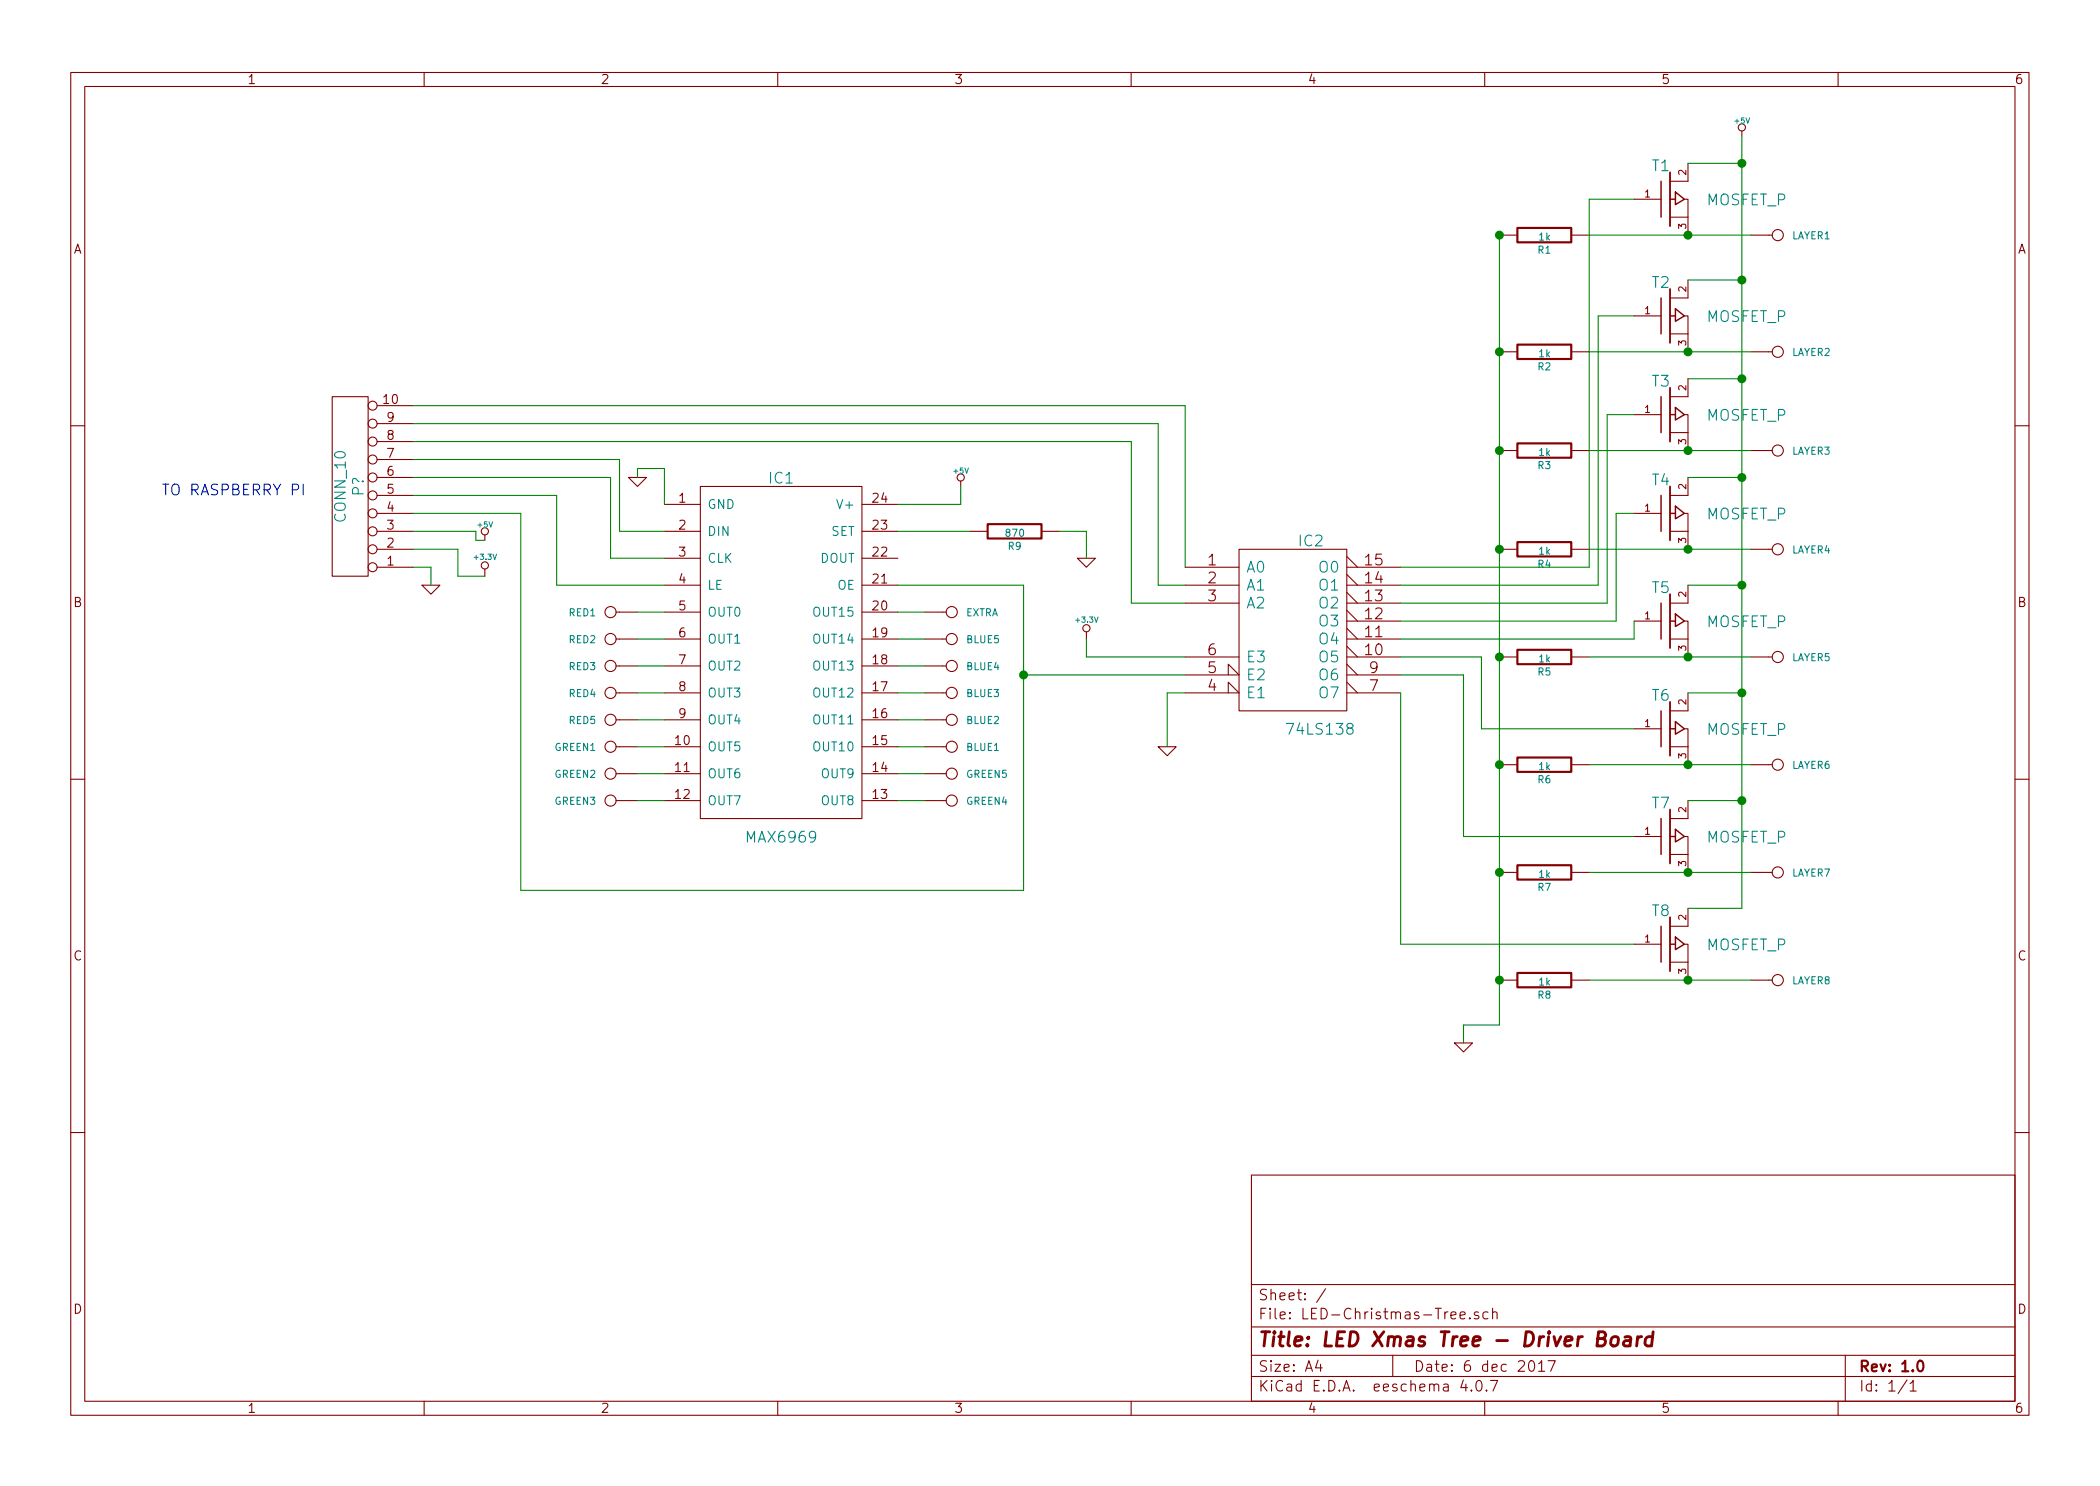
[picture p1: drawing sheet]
EESchema Schematic File Version 2
LIBS:power
LIBS:device
LIBS:transistors
LIBS:conn
LIBS:linear
LIBS:regul
LIBS:74xx
LIBS:cmos4000
LIBS:adc-dac
LIBS:memory
LIBS:xilinx
LIBS:microcontrollers
LIBS:dsp
LIBS:microchip
LIBS:analog_switches
LIBS:motorola
LIBS:texas
LIBS:intel
LIBS:audio
LIBS:interface
LIBS:digital-audio
LIBS:philips
LIBS:display
LIBS:cypress
LIBS:siliconi
LIBS:opto
LIBS:atmel
LIBS:contrib
LIBS:valves
LIBS:LED-Christmas-Tree
EELAYER 25 0
EELAYER END
$Descr A4 11693 8268
encoding utf-8
Sheet 1 1
Title "LED Xmas Tree - Driver Board"
Date "6 dec 2017"
Rev "1.0"
Comp ""
Comment1 ""
Comment2 ""
Comment3 ""
Comment4 ""
$EndDescr
$Comp
L MOSFET_P T2
U 1 1
P 9300 1750
F 0 "T2" H 9300 1940 60  0000 R CNN
F 1 "MOSFET_P" H 9950 1750 60  0000 R CNN
F 2 "" H 9300 1750 60  0000 C CNN
F 3 "" H 9300 1750 60  0000 C CNN
	1    9300 1750
	1    0    0    -1  
$EndComp
$Comp
L MOSFET_P T3
U 1 1
P 9300 2300
F 0 "T3" H 9300 2490 60  0000 R CNN
F 1 "MOSFET_P" H 9950 2300 60  0000 R CNN
F 2 "" H 9300 2300 60  0000 C CNN
F 3 "" H 9300 2300 60  0000 C CNN
	1    9300 2300
	1    0    0    -1  
$EndComp
$Comp
L MOSFET_P T4
U 1 1
P 9300 2850
F 0 "T4" H 9300 3040 60  0000 R CNN
F 1 "MOSFET_P" H 9950 2850 60  0000 R CNN
F 2 "" H 9300 2850 60  0000 C CNN
F 3 "" H 9300 2850 60  0000 C CNN
	1    9300 2850
	1    0    0    -1  
$EndComp
$Comp
L MOSFET_P T5
U 1 1
P 9300 3450
F 0 "T5" H 9300 3640 60  0000 R CNN
F 1 "MOSFET_P" H 9950 3450 60  0000 R CNN
F 2 "" H 9300 3450 60  0000 C CNN
F 3 "" H 9300 3450 60  0000 C CNN
	1    9300 3450
	1    0    0    -1  
$EndComp
$Comp
L MOSFET_P T6
U 1 1
P 9300 4050
F 0 "T6" H 9300 4240 60  0000 R CNN
F 1 "MOSFET_P" H 9950 4050 60  0000 R CNN
F 2 "" H 9300 4050 60  0000 C CNN
F 3 "" H 9300 4050 60  0000 C CNN
	1    9300 4050
	1    0    0    -1  
$EndComp
$Comp
L MOSFET_P T7
U 1 1
P 9300 4650
F 0 "T7" H 9300 4840 60  0000 R CNN
F 1 "MOSFET_P" H 9950 4650 60  0000 R CNN
F 2 "" H 9300 4650 60  0000 C CNN
F 3 "" H 9300 4650 60  0000 C CNN
	1    9300 4650
	1    0    0    -1  
$EndComp
$Comp
L MOSFET_P T8
U 1 1
P 9300 5250
F 0 "T8" H 9300 5440 60  0000 R CNN
F 1 "MOSFET_P" H 9950 5250 60  0000 R CNN
F 2 "" H 9300 5250 60  0000 C CNN
F 3 "" H 9300 5250 60  0000 C CNN
	1    9300 5250
	1    0    0    -1  
$EndComp
$Comp
L MOSFET_P T1
U 1 1
P 9300 1100
F 0 "T1" H 9300 1290 60  0000 R CNN
F 1 "MOSFET_P" H 9950 1100 60  0000 R CNN
F 2 "" H 9300 1100 60  0000 C CNN
F 3 "" H 9300 1100 60  0000 C CNN
	1    9300 1100
	1    0    0    -1  
$EndComp
$Comp
L R R1
U 1 1
P 8600 1300
F 0 "R1" V 8680 1300 40  0000 C CNN
F 1 "1k" V 8607 1301 40  0000 C CNN
F 2 "" V 8530 1300 30  0000 C CNN
F 3 "" H 8600 1300 30  0000 C CNN
	1    8600 1300
	0    1    1    0   
$EndComp
$Comp
L R R2
U 1 1
P 8600 1950
F 0 "R2" V 8680 1950 40  0000 C CNN
F 1 "1k" V 8607 1951 40  0000 C CNN
F 2 "" V 8530 1950 30  0000 C CNN
F 3 "" H 8600 1950 30  0000 C CNN
	1    8600 1950
	0    1    1    0   
$EndComp
$Comp
L R R3
U 1 1
P 8600 2500
F 0 "R3" V 8680 2500 40  0000 C CNN
F 1 "1k" V 8607 2501 40  0000 C CNN
F 2 "" V 8530 2500 30  0000 C CNN
F 3 "" H 8600 2500 30  0000 C CNN
	1    8600 2500
	0    1    1    0   
$EndComp
$Comp
L R R4
U 1 1
P 8600 3050
F 0 "R4" V 8680 3050 40  0000 C CNN
F 1 "1k" V 8607 3051 40  0000 C CNN
F 2 "" V 8530 3050 30  0000 C CNN
F 3 "" H 8600 3050 30  0000 C CNN
	1    8600 3050
	0    1    1    0   
$EndComp
$Comp
L R R5
U 1 1
P 8600 3650
F 0 "R5" V 8680 3650 40  0000 C CNN
F 1 "1k" V 8607 3651 40  0000 C CNN
F 2 "" V 8530 3650 30  0000 C CNN
F 3 "" H 8600 3650 30  0000 C CNN
	1    8600 3650
	0    1    1    0   
$EndComp
$Comp
L R R6
U 1 1
P 8600 4250
F 0 "R6" V 8680 4250 40  0000 C CNN
F 1 "1k" V 8607 4251 40  0000 C CNN
F 2 "" V 8530 4250 30  0000 C CNN
F 3 "" H 8600 4250 30  0000 C CNN
	1    8600 4250
	0    1    1    0   
$EndComp
$Comp
L R R7
U 1 1
P 8600 4850
F 0 "R7" V 8680 4850 40  0000 C CNN
F 1 "1k" V 8607 4851 40  0000 C CNN
F 2 "" V 8530 4850 30  0000 C CNN
F 3 "" H 8600 4850 30  0000 C CNN
	1    8600 4850
	0    1    1    0   
$EndComp
$Comp
L R R8
U 1 1
P 8600 5450
F 0 "R8" V 8680 5450 40  0000 C CNN
F 1 "1k" V 8607 5451 40  0000 C CNN
F 2 "" V 8530 5450 30  0000 C CNN
F 3 "" H 8600 5450 30  0000 C CNN
	1    8600 5450
	0    1    1    0   
$EndComp
$Comp
L CONN_1 LAYER1
U 1 1
P 9900 1300
F 0 "LAYER1" H 9980 1300 40  0000 L CNN
F 1 "CONN_1" H 9900 1355 30  0001 C CNN
F 2 "" H 9900 1300 60  0001 C CNN
F 3 "" H 9900 1300 60  0001 C CNN
	1    9900 1300
	1    0    0    -1  
$EndComp
$Comp
L CONN_1 LAYER2
U 1 1
P 9900 1950
F 0 "LAYER2" H 9980 1950 40  0000 L CNN
F 1 "CONN_1" H 9900 2005 30  0001 C CNN
F 2 "" H 9900 1950 60  0001 C CNN
F 3 "" H 9900 1950 60  0001 C CNN
	1    9900 1950
	1    0    0    -1  
$EndComp
$Comp
L CONN_1 LAYER3
U 1 1
P 9900 2500
F 0 "LAYER3" H 9980 2500 40  0000 L CNN
F 1 "CONN_1" H 9900 2555 30  0001 C CNN
F 2 "" H 9900 2500 60  0001 C CNN
F 3 "" H 9900 2500 60  0001 C CNN
	1    9900 2500
	1    0    0    -1  
$EndComp
$Comp
L CONN_1 LAYER4
U 1 1
P 9900 3050
F 0 "LAYER4" H 9980 3050 40  0000 L CNN
F 1 "CONN_1" H 9900 3105 30  0001 C CNN
F 2 "" H 9900 3050 60  0001 C CNN
F 3 "" H 9900 3050 60  0001 C CNN
	1    9900 3050
	1    0    0    -1  
$EndComp
$Comp
L CONN_1 LAYER5
U 1 1
P 9900 3650
F 0 "LAYER5" H 9980 3650 40  0000 L CNN
F 1 "CONN_1" H 9900 3705 30  0001 C CNN
F 2 "" H 9900 3650 60  0001 C CNN
F 3 "" H 9900 3650 60  0001 C CNN
	1    9900 3650
	1    0    0    -1  
$EndComp
$Comp
L CONN_1 LAYER6
U 1 1
P 9900 4250
F 0 "LAYER6" H 9980 4250 40  0000 L CNN
F 1 "CONN_1" H 9900 4305 30  0001 C CNN
F 2 "" H 9900 4250 60  0001 C CNN
F 3 "" H 9900 4250 60  0001 C CNN
	1    9900 4250
	1    0    0    -1  
$EndComp
$Comp
L CONN_1 LAYER7
U 1 1
P 9900 4850
F 0 "LAYER7" H 9980 4850 40  0000 L CNN
F 1 "CONN_1" H 9900 4905 30  0001 C CNN
F 2 "" H 9900 4850 60  0001 C CNN
F 3 "" H 9900 4850 60  0001 C CNN
	1    9900 4850
	1    0    0    -1  
$EndComp
$Comp
L CONN_1 LAYER8
U 1 1
P 9900 5450
F 0 "LAYER8" H 9980 5450 40  0000 L CNN
F 1 "CONN_1" H 9900 5505 30  0001 C CNN
F 2 "" H 9900 5450 60  0001 C CNN
F 3 "" H 9900 5450 60  0001 C CNN
	1    9900 5450
	1    0    0    -1  
$EndComp
$Comp
L MAX6969 IC1
U 1 1
P 4350 3600
F 0 "IC1" H 4350 4550 60  0000 C CNN
F 1 "MAX6969" H 4350 2550 60  0000 C CNN
F 2 "" H 4350 3600 60  0001 C CNN
F 3 "" H 4350 3600 60  0001 C CNN
	1    4350 3600
	1    0    0    -1  
$EndComp
$Comp
L CONN_10 P?
U 1 1
P 1950 2700
F 0 "P?" V 1900 2700 60  0000 C CNN
F 1 "CONN_10" V 2000 2700 60  0000 C CNN
F 2 "" H 1950 2700 60  0001 C CNN
F 3 "" H 1950 2700 60  0001 C CNN
	1    1950 2700
	-1   0    0    1   
$EndComp
$Comp
L 74LS138 IC2
U 1 1
P 7200 3500
F 0 "IC2" H 7300 4000 60  0000 C CNN
F 1 "74LS138" H 7350 2951 60  0000 C CNN
F 2 "" H 7200 3500 60  0000 C CNN
F 3 "" H 7200 3500 60  0000 C CNN
	1    7200 3500
	1    0    0    -1  
$EndComp
$Comp
L GND #PWR01
U 1 1
P 8150 5800
F 0 "#PWR01" H 8150 5800 30  0001 C CNN
F 1 "GND" H 8150 5730 30  0001 C CNN
F 2 "" H 8150 5800 60  0001 C CNN
F 3 "" H 8150 5800 60  0001 C CNN
	1    8150 5800
	1    0    0    -1  
$EndComp
$Comp
L +5V #PWR02
U 1 1
P 9700 750
F 0 "#PWR02" H 9700 840 20  0001 C CNN
F 1 "+5V" H 9700 840 30  0000 C CNN
F 2 "" H 9700 750 60  0001 C CNN
F 3 "" H 9700 750 60  0001 C CNN
	1    9700 750 
	1    0    0    -1  
$EndComp
$Comp
L +3.3V #PWR03
U 1 1
P 6050 3550
F 0 "#PWR03" H 6050 3510 30  0001 C CNN
F 1 "+3.3V" H 6050 3660 30  0000 C CNN
F 2 "" H 6050 3550 60  0001 C CNN
F 3 "" H 6050 3550 60  0001 C CNN
	1    6050 3550
	1    0    0    -1  
$EndComp
$Comp
L GND #PWR04
U 1 1
P 6500 4150
F 0 "#PWR04" H 6500 4150 30  0001 C CNN
F 1 "GND" H 6500 4080 30  0001 C CNN
F 2 "" H 6500 4150 60  0001 C CNN
F 3 "" H 6500 4150 60  0001 C CNN
	1    6500 4150
	1    0    0    -1  
$EndComp
$Comp
L +3.3V #PWR05
U 1 1
P 2700 3200
F 0 "#PWR05" H 2700 3160 30  0001 C CNN
F 1 "+3.3V" H 2700 3310 30  0000 C CNN
F 2 "" H 2700 3200 60  0001 C CNN
F 3 "" H 2700 3200 60  0001 C CNN
	1    2700 3200
	1    0    0    -1  
$EndComp
$Comp
L +5V #PWR06
U 1 1
P 2700 3000
F 0 "#PWR06" H 2700 3090 20  0001 C CNN
F 1 "+5V" H 2700 3090 30  0000 C CNN
F 2 "" H 2700 3000 60  0001 C CNN
F 3 "" H 2700 3000 60  0001 C CNN
	1    2700 3000
	1    0    0    -1  
$EndComp
$Comp
L GND #PWR07
U 1 1
P 2400 3250
F 0 "#PWR07" H 2400 3250 30  0001 C CNN
F 1 "GND" H 2400 3180 30  0001 C CNN
F 2 "" H 2400 3250 60  0001 C CNN
F 3 "" H 2400 3250 60  0001 C CNN
	1    2400 3250
	1    0    0    -1  
$EndComp
$Comp
L GND #PWR08
U 1 1
P 3550 2650
F 0 "#PWR08" H 3550 2650 30  0001 C CNN
F 1 "GND" H 3550 2580 30  0001 C CNN
F 2 "" H 3550 2650 60  0001 C CNN
F 3 "" H 3550 2650 60  0001 C CNN
	1    3550 2650
	1    0    0    -1  
$EndComp
$Comp
L +5V #PWR09
U 1 1
P 5350 2700
F 0 "#PWR09" H 5350 2790 20  0001 C CNN
F 1 "+5V" H 5350 2790 30  0000 C CNN
F 2 "" H 5350 2700 60  0001 C CNN
F 3 "" H 5350 2700 60  0001 C CNN
	1    5350 2700
	1    0    0    -1  
$EndComp
$Comp
L R R9
U 1 1
P 5650 2950
F 0 "R9" V 5730 2950 40  0000 C CNN
F 1 "870" V 5657 2951 40  0000 C CNN
F 2 "" V 5580 2950 30  0000 C CNN
F 3 "" H 5650 2950 30  0000 C CNN
	1    5650 2950
	0    1    1    0   
$EndComp
$Comp
L GND #PWR010
U 1 1
P 6050 3100
F 0 "#PWR010" H 6050 3100 30  0001 C CNN
F 1 "GND" H 6050 3030 30  0001 C CNN
F 2 "" H 6050 3100 60  0001 C CNN
F 3 "" H 6050 3100 60  0001 C CNN
	1    6050 3100
	1    0    0    -1  
$EndComp
Text Notes 900  2750 0    60   ~ 0
TO RASPBERRY PI
Wire Wire Line
	6300 2450 2300 2450
Wire Wire Line
	2300 2350 6450 2350
Wire Wire Line
	2300 2250 6600 2250
Wire Wire Line
	6050 2950 6050 3100
Wire Wire Line
	5900 2950 6050 2950
Wire Wire Line
	5400 2950 5000 2950
Wire Wire Line
	5350 2800 5000 2800
Wire Wire Line
	5350 2700 5350 2800
Wire Wire Line
	3100 3250 3100 2750
Wire Wire Line
	3700 3250 3100 3250
Wire Wire Line
	5700 4950 2900 4950
Wire Wire Line
	2900 4950 2900 2850
Wire Wire Line
	2900 2850 2300 2850
Wire Wire Line
	5000 3250 5700 3250
Wire Wire Line
	6500 3850 6500 4150
Wire Wire Line
	3100 2750 2300 2750
Wire Wire Line
	3400 2650 2300 2650
Wire Wire Line
	3400 3100 3400 2650
Wire Wire Line
	3700 3100 3400 3100
Wire Wire Line
	3450 2550 2300 2550
Wire Wire Line
	3450 2950 3450 2550
Wire Wire Line
	3700 2950 3450 2950
Wire Wire Line
	3550 2600 3550 2650
Wire Wire Line
	3700 2600 3550 2600
Wire Wire Line
	3700 2800 3700 2600
Wire Wire Line
	2550 3200 2700 3200
Wire Wire Line
	2550 3050 2550 3200
Wire Wire Line
	2650 2950 2300 2950
Wire Wire Line
	2650 3000 2650 2950
Wire Wire Line
	2700 3000 2650 3000
Wire Wire Line
	2300 3050 2550 3050
Wire Wire Line
	2400 3150 2400 3250
Wire Wire Line
	2300 3150 2400 3150
Connection ~ 8350 5450
Wire Wire Line
	8150 5700 8150 5800
Wire Wire Line
	8350 5700 8150 5700
Wire Wire Line
	8350 1300 8350 5700
Connection ~ 8350 4850
Connection ~ 8350 4250
Connection ~ 8350 3650
Connection ~ 8350 3050
Connection ~ 8350 2500
Connection ~ 8350 1950
Connection ~ 8350 1300
Wire Wire Line
	7800 5250 9100 5250
Wire Wire Line
	7800 3850 7800 5250
Wire Wire Line
	8150 3750 8150 4650
Wire Wire Line
	8150 4650 9100 4650
Wire Wire Line
	8250 4050 9100 4050
Wire Wire Line
	8250 3650 8250 4050
Wire Wire Line
	9000 2850 9100 2850
Wire Wire Line
	8950 2300 9100 2300
Wire Wire Line
	9100 1750 8900 1750
Wire Wire Line
	8850 1100 9100 1100
Connection ~ 9700 4450
Wire Wire Line
	9700 5050 9400 5050
Connection ~ 9700 3850
Wire Wire Line
	9700 4450 9400 4450
Connection ~ 9700 3250
Wire Wire Line
	9700 3850 9400 3850
Connection ~ 9700 2650
Wire Wire Line
	9700 3250 9400 3250
Connection ~ 9700 2100
Wire Wire Line
	9700 2650 9400 2650
Connection ~ 9700 1550
Wire Wire Line
	9700 2100 9400 2100
Connection ~ 9700 900 
Wire Wire Line
	9700 1550 9400 1550
Wire Wire Line
	9700 750  9700 5050
Wire Wire Line
	9400 900  9700 900 
Connection ~ 9400 5450
Wire Wire Line
	8850 5450 9750 5450
Connection ~ 9400 4850
Wire Wire Line
	8850 4850 9750 4850
Connection ~ 9400 4250
Wire Wire Line
	8850 4250 9750 4250
Connection ~ 9400 3650
Wire Wire Line
	8850 3650 9750 3650
Connection ~ 9400 3050
Wire Wire Line
	8850 3050 9750 3050
Connection ~ 9400 2500
Wire Wire Line
	8850 2500 9750 2500
Connection ~ 9400 1950
Wire Wire Line
	8850 1950 9750 1950
Connection ~ 9400 1300
Wire Wire Line
	8850 1300 9750 1300
$Comp
L CONN_1 EXTRA
U 1 1
P 5300 3400
F 0 "EXTRA" H 5380 3400 40  0000 L CNN
F 1 "CONN_1" H 5300 3455 30  0001 C CNN
F 2 "" H 5300 3400 60  0001 C CNN
F 3 "" H 5300 3400 60  0001 C CNN
	1    5300 3400
	1    0    0    -1  
$EndComp
Wire Wire Line
	5700 3250 5700 4950
$Comp
L CONN_1 BLUE5
U 1 1
P 5300 3550
F 0 "BLUE5" H 5380 3550 40  0000 L CNN
F 1 "CONN_1" H 5300 3605 30  0001 C CNN
F 2 "" H 5300 3550 60  0001 C CNN
F 3 "" H 5300 3550 60  0001 C CNN
	1    5300 3550
	1    0    0    -1  
$EndComp
$Comp
L CONN_1 BLUE4
U 1 1
P 5300 3700
F 0 "BLUE4" H 5380 3700 40  0000 L CNN
F 1 "CONN_1" H 5300 3755 30  0001 C CNN
F 2 "" H 5300 3700 60  0001 C CNN
F 3 "" H 5300 3700 60  0001 C CNN
	1    5300 3700
	1    0    0    -1  
$EndComp
$Comp
L CONN_1 BLUE3
U 1 1
P 5300 3850
F 0 "BLUE3" H 5380 3850 40  0000 L CNN
F 1 "CONN_1" H 5300 3905 30  0001 C CNN
F 2 "" H 5300 3850 60  0001 C CNN
F 3 "" H 5300 3850 60  0001 C CNN
	1    5300 3850
	1    0    0    -1  
$EndComp
$Comp
L CONN_1 BLUE2
U 1 1
P 5300 4000
F 0 "BLUE2" H 5380 4000 40  0000 L CNN
F 1 "CONN_1" H 5300 4055 30  0001 C CNN
F 2 "" H 5300 4000 60  0001 C CNN
F 3 "" H 5300 4000 60  0001 C CNN
	1    5300 4000
	1    0    0    -1  
$EndComp
$Comp
L CONN_1 BLUE1
U 1 1
P 5300 4150
F 0 "BLUE1" H 5380 4150 40  0000 L CNN
F 1 "CONN_1" H 5300 4205 30  0001 C CNN
F 2 "" H 5300 4150 60  0001 C CNN
F 3 "" H 5300 4150 60  0001 C CNN
	1    5300 4150
	1    0    0    -1  
$EndComp
$Comp
L CONN_1 GREEN5
U 1 1
P 5300 4300
F 0 "GREEN5" H 5380 4300 40  0000 L CNN
F 1 "CONN_1" H 5300 4355 30  0001 C CNN
F 2 "" H 5300 4300 60  0001 C CNN
F 3 "" H 5300 4300 60  0001 C CNN
	1    5300 4300
	1    0    0    -1  
$EndComp
$Comp
L CONN_1 GREEN4
U 1 1
P 5300 4450
F 0 "GREEN4" H 5380 4450 40  0000 L CNN
F 1 "CONN_1" H 5300 4505 30  0001 C CNN
F 2 "" H 5300 4450 60  0001 C CNN
F 3 "" H 5300 4450 60  0001 C CNN
	1    5300 4450
	1    0    0    -1  
$EndComp
$Comp
L CONN_1 RED1
U 1 1
P 3400 3400
F 0 "RED1" H 3480 3400 40  0000 L CNN
F 1 "CONN_1" H 3400 3455 30  0001 C CNN
F 2 "" H 3400 3400 60  0001 C CNN
F 3 "" H 3400 3400 60  0001 C CNN
	1    3400 3400
	-1   0    0    -1  
$EndComp
$Comp
L CONN_1 GREEN3
U 1 1
P 3400 4450
F 0 "GREEN3" H 3480 4450 40  0000 L CNN
F 1 "CONN_1" H 3400 4505 30  0001 C CNN
F 2 "" H 3400 4450 60  0001 C CNN
F 3 "" H 3400 4450 60  0001 C CNN
	1    3400 4450
	-1   0    0    -1  
$EndComp
$Comp
L CONN_1 RED2
U 1 1
P 3400 3550
F 0 "RED2" H 3480 3550 40  0000 L CNN
F 1 "CONN_1" H 3400 3605 30  0001 C CNN
F 2 "" H 3400 3550 60  0001 C CNN
F 3 "" H 3400 3550 60  0001 C CNN
	1    3400 3550
	-1   0    0    -1  
$EndComp
$Comp
L CONN_1 RED3
U 1 1
P 3400 3700
F 0 "RED3" H 3480 3700 40  0000 L CNN
F 1 "CONN_1" H 3400 3755 30  0001 C CNN
F 2 "" H 3400 3700 60  0001 C CNN
F 3 "" H 3400 3700 60  0001 C CNN
	1    3400 3700
	-1   0    0    -1  
$EndComp
$Comp
L CONN_1 RED4
U 1 1
P 3400 3850
F 0 "RED4" H 3480 3850 40  0000 L CNN
F 1 "CONN_1" H 3400 3905 30  0001 C CNN
F 2 "" H 3400 3850 60  0001 C CNN
F 3 "" H 3400 3850 60  0001 C CNN
	1    3400 3850
	-1   0    0    -1  
$EndComp
$Comp
L CONN_1 RED5
U 1 1
P 3400 4000
F 0 "RED5" H 3480 4000 40  0000 L CNN
F 1 "CONN_1" H 3400 4055 30  0001 C CNN
F 2 "" H 3400 4000 60  0001 C CNN
F 3 "" H 3400 4000 60  0001 C CNN
	1    3400 4000
	-1   0    0    -1  
$EndComp
$Comp
L CONN_1 GREEN1
U 1 1
P 3400 4150
F 0 "GREEN1" H 3480 4150 40  0000 L CNN
F 1 "CONN_1" H 3400 4205 30  0001 C CNN
F 2 "" H 3400 4150 60  0001 C CNN
F 3 "" H 3400 4150 60  0001 C CNN
	1    3400 4150
	-1   0    0    -1  
$EndComp
$Comp
L CONN_1 GREEN2
U 1 1
P 3400 4300
F 0 "GREEN2" H 3480 4300 40  0000 L CNN
F 1 "CONN_1" H 3400 4355 30  0001 C CNN
F 2 "" H 3400 4300 60  0001 C CNN
F 3 "" H 3400 4300 60  0001 C CNN
	1    3400 4300
	-1   0    0    -1  
$EndComp
Wire Wire Line
	3550 3400 3700 3400
Wire Wire Line
	3550 3550 3700 3550
Wire Wire Line
	3700 3700 3550 3700
Wire Wire Line
	3550 3850 3700 3850
Wire Wire Line
	3700 4000 3550 4000
Wire Wire Line
	3550 4150 3700 4150
Wire Wire Line
	3700 4300 3550 4300
Wire Wire Line
	3550 4450 3700 4450
Wire Wire Line
	5000 3400 5150 3400
Wire Wire Line
	5150 3550 5000 3550
Wire Wire Line
	5000 3700 5150 3700
Wire Wire Line
	5150 3850 5000 3850
Wire Wire Line
	5000 4000 5150 4000
Wire Wire Line
	5150 4150 5000 4150
Wire Wire Line
	5000 4300 5150 4300
Wire Wire Line
	5150 4450 5000 4450
Wire Wire Line
	6600 3850 6500 3850
Wire Wire Line
	6600 3750 5700 3750
Connection ~ 5700 3750
Wire Wire Line
	6050 3550 6050 3650
Wire Wire Line
	6050 3650 6600 3650
Wire Wire Line
	6600 3350 6300 3350
Wire Wire Line
	6300 3350 6300 2450
Wire Wire Line
	6450 2350 6450 3250
Wire Wire Line
	6450 3250 6600 3250
Wire Wire Line
	6600 2250 6600 3150
Wire Wire Line
	7800 3750 8150 3750
Wire Wire Line
	8250 3650 7800 3650
Wire Wire Line
	7800 3550 9100 3550
Wire Wire Line
	9100 3550 9100 3450
Wire Wire Line
	9000 2850 9000 3450
Wire Wire Line
	9000 3450 7800 3450
Wire Wire Line
	7800 3350 8950 3350
Wire Wire Line
	8950 3350 8950 2300
Wire Wire Line
	8900 1750 8900 3250
Wire Wire Line
	8900 3250 7800 3250
Wire Wire Line
	7800 3150 8850 3150
Wire Wire Line
	8850 3150 8850 1100
$EndSCHEMATC
